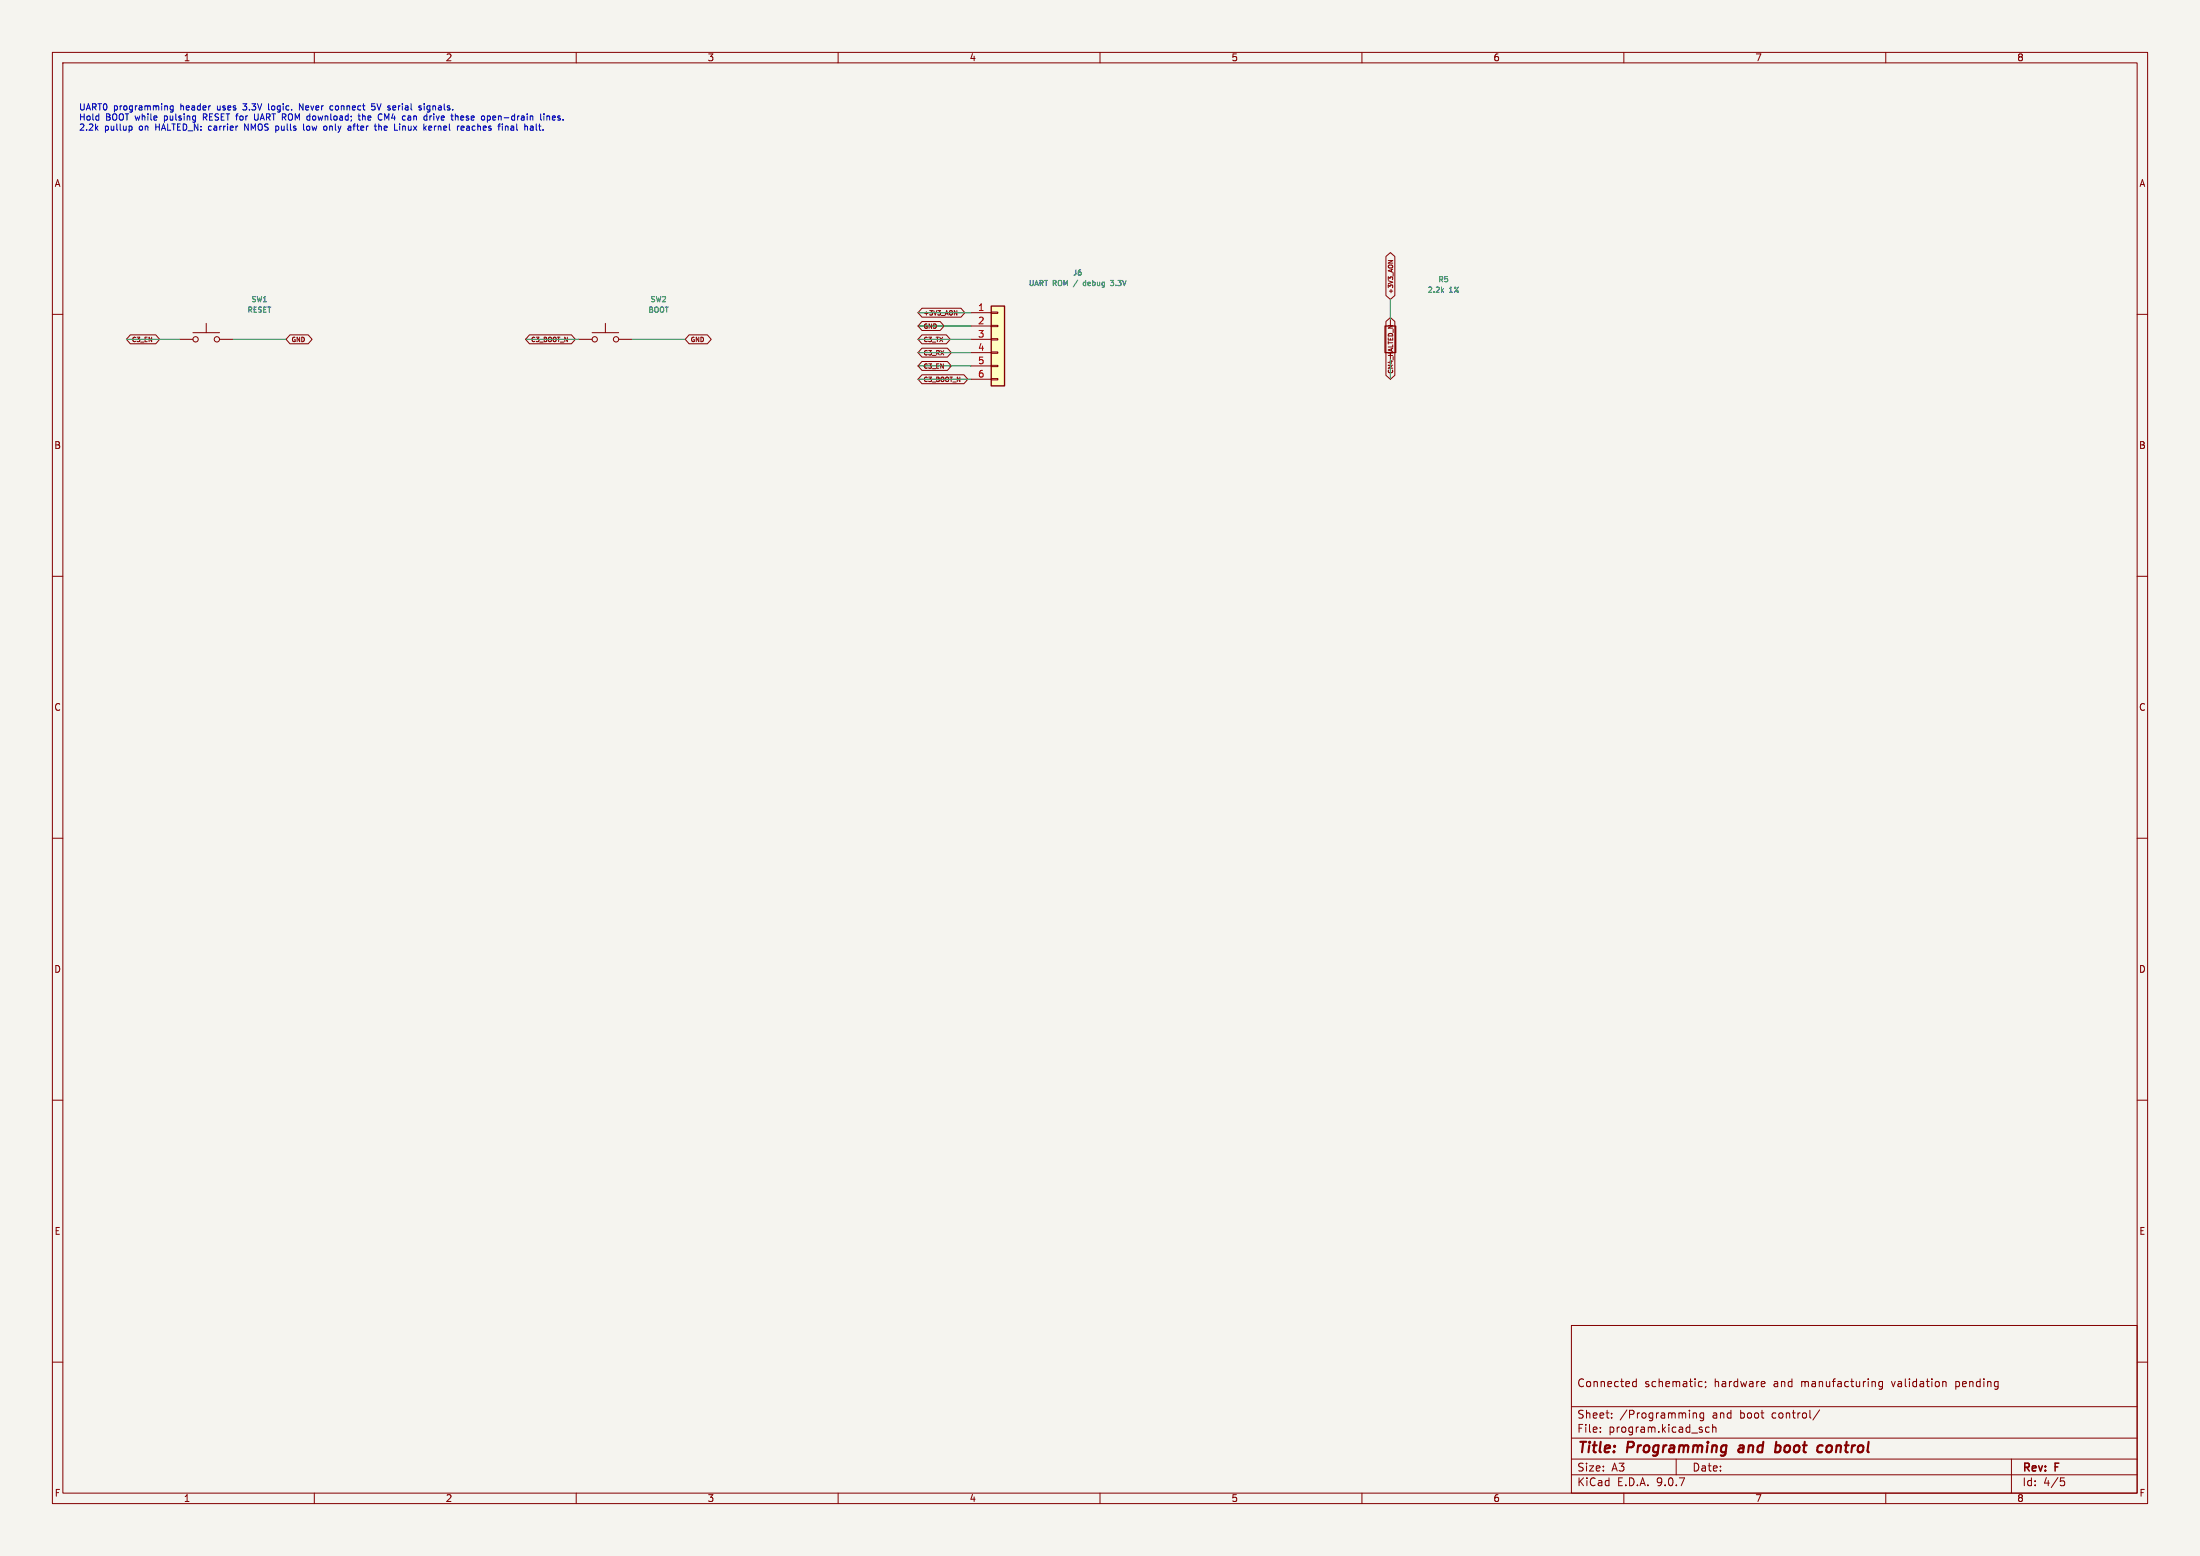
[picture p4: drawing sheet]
<svg xmlns="http://www.w3.org/2000/svg" width="420mm" height="297mm" viewBox="0 0 420 297" stroke-linecap="round" stroke-linejoin="round" font-family="sans-serif">
<path d="M0 0h420v297h-420z" fill="#f5f4ef" stroke="#f5f4ef" stroke-width=".19"/>
<g fill="none" stroke="#840000" stroke-width=".19">
<path d="M10 10h400v277h-400zM12 12h396v273h-396zM60 10v2M110 10v2M160 10v2M210 10v2M260 10v2M310 10v2M360 10v2M10 60h2M408 60h2M10 110h2"/>
<path d="M408 110h2M10 160h2M408 160h2M10 210h2M408 210h2M300 253h108v32h-108zM10 260h2M300 278.5h108M300 274.5h108M300 268.5h108M305.5 273.2v.2M305.5 272.5v.1"/>
<path d="M307.7 270.5v.2M307.7 269.8v.1M311.7 264.4l.2 .3 .5-.1M312.4 263.2v1.5M312.4 263.8l-.5-.1-.2 .3M320 278.5v3M323.2 269.7v1M323.2 269.8l.2-.1 .4 .1 .1 .9M324.4 264.6h.5M324.4 263.8h.5M325.2 269.8l-.4-.1-.3 .3 .2 .6h.5M325.2 269.7v1.2l-.3 .3-.3-.1"/>
<path d="M325.6 263.8v.1M325.7 264.6l-.2 .3M326.3 272.5l-.4-.1-.3 .3 .1 .6h.6M326.9 272.5l.3-.1 .3 .1 .1 .9M326.9 271.9v1.5M336.4 263.7l.5 .1v.2l-.7 .2M336.9 264.6l-.5 .1M347.4 269.1l-1.3 1.9M357.9 263.8l.1 .9M359.4 263.8l-.5-.1-.2 .3 .1 .6h.6M359.4 263.7v1.2l-.3 .3-.4-.1M370.9 263.8h.5l.1 .9"/>
<path d="M384 278.5v6.5M408 260h2M60 285v2M110 285v2M160 285v2M210 285v2M260 285v2M300 281.5h108M310 285v2M360 285v2M393.4 282.1h.7M393.5 282.7h.4l.3 .2-.2 .6-.5 .1"/>
</g>
<path d="M332 276.5l-.2 .4 .3 .3M339 276h.8M339.1 275.2l-.2 2M339.7 277a.66 .66 0 0 1-.8 .1M347.8 275.9l.2 .1M347.8 277.1l-.2 .1M348.7 276.3v.7" fill="none" stroke="#840000" stroke-width=".4"/>
<path d="M189.2 58.4h2.6v15.3h-2.6z" fill="#ffffc2"/>
<path d="M189.2 58.4h2.6v15.3h-2.6zM264.4 62.2h2v5.1h-2z" fill="none" stroke="#840000" stroke-width=".25"/>
<g fill="none" stroke="#840000" stroke-width=".19">
<path d="M176 58.8h7.5l.7 .9-.7 .8h-7.5l-.7-.8zM182.2 59.3l.5 .8v-.8M185.4 59.7h3.8M189.2 59.6h1.3v.2h-1.3zM264.6 49l.8-.8 .9 .8v7.4l-.9 .8-.8-.8zM265 49.7h.9l-.9 .5M24.9 63.9h4.8l.8 .9-.8 .8h-4.8l-.8-.8zM34.3 64.8h2.5M36.8 63.5h5.1M39.4 61.7v1.8M41.9 64.8h2.5M55.4 63.9h3.4l.8 .9-.8 .8h-3.4l-.8-.8z"/>
<path d="M101.1 63.9h8l.7 .9-.7 .8h-8l-.8-.8zM110.5 64.8h2.5M113 63.5h5.1M115.6 61.7v1.8M118.1 64.8h2.5M131.6 63.9h3.4l.8 .9-.8 .8h-3.4l-.8-.8zM176 71.5h8l.8 .9-.8 .8h-8l-.7-.8zM176 69h4.9l.7 .9-.7 .8h-4.9l-.7-.8zM176 66.5h4.9l.7 .8-.7 .9h-4.9l-.7-.9zM176 63.9h4.7l.7 .9-.7 .8h-4.7l-.7-.8zM176 61.4h3.5l.7 .8-.7 .9h-3.5l-.7-.9zM185.4 62.2h3.8"/>
<path d="M185.4 64.8h3.8M185.4 67.3h3.8M185.4 69.9h3.8M185.4 72.4h3.8M189.2 62.1h1.3v.3h-1.3zM189.2 64.6h1.3v.3h-1.3zM189.2 67.2h1.3v.2h-1.3zM189.2 69.7h1.3v.3h-1.3zM189.2 72.3h1.3v.2h-1.3zM264.6 61.4l.8-.8 .9 .8v10.2l-.9 .8-.8-.8zM265.4 61v1.2"/>
<circle cx="37.3" cy="64.8" r=".51"/>
<circle cx="41.4" cy="64.8" r=".51"/>
<circle cx="113.5" cy="64.8" r=".51"/>
<circle cx="117.6" cy="64.8" r=".51"/>
</g>
<path d="M206.8 54v.4M212 53.5h.6l-.3 .4h.1M212 54.4l.4 .1M275.3 55.4l.3 .4M275.6 55.1l-.4 .4" fill="none" stroke="#006464" stroke-width=".19"/>
<path d="M175.3 59.7h10.1M265.4 57.2v3.8M24.1 64.8h10.2M44.4 64.8h10.2M100.3 64.8h10.2M120.6 64.8h10.2M175.3 64.8h10.1M175.3 62.2h10.1M175.3 67.3h10.1M175.3 72.4h10.1M175.3 69.9h10.1M265.4 68.6v3.8" fill="none" stroke="#009600" stroke-width=".19"/>
<g fill="none" stroke="#0000c2" stroke-width=".19">
<path d="M46.4 19.8h.7M51.3 19.8v1l.1 .2M71.6 19.8h-.6l-.1 .6 .2-.1h.4l.1 .2v.4l-.2 .1-.5-.1M81 19.8v.1M24.8 24.1h.3l.1 .2v.4l-.4 .2M33 20.2v1l-.2 .2-.3-.1M33 20.3l-.3-.1-.2 .2 .1 .5h.4M38.8 21.7v1.2M38.8 22.4h.5M46.4 20.9l.1 .1M46.7 24.9v-1.2l.7 1.2M48.6 21.7v1.1l.6 .1"/>
<path d="M57.2 21v-1.2l.6 1.2M58 23.7v1l.1 .2M58.6 24.1l-.1 .2 .1 .5M62.3 24.1l.1 .5-.4 .3M63.1 20.9h.5M63.1 20.3h.5M66.9 24.1l.1 .8M67 24.8l-.4 .1M67 24.3l-.4 .1M68.4 22.1h.4M68.5 21.7v1.1l.3 .1M69.2 21.7v1.2"/>
<path d="M69.6 22.1l-.4 .1M72.3 24.2l.5-.1v.8M72.3 23.7v1.2M73.8 22.6l-.4-.9v1.2M75.2 20.2l-.2 .2v.4l.2 .2M75.6 20.5l-.6 .1M76.3 24.1v.8M76.9 24.1v.8M76.9 24.1v.1M78 22.1l.4 .1M78.4 22.9h-.4M78.4 22.4l-.4 .1"/>
<path d="M80 20.5l.5 .3-.1 .1-.3 .1M80 20.3h.4M81 20.2v.8M81.5 21.7v1.2M81.8 24.2l.2-.1 .4 .1v.1l-.6 .2M81.8 24.7l.2 .2 .4-.1M82.1 22.1v.8M82.1 22.2v.2M87.4 22.3v.6M88.1 24.1h.3l.2 .2-.6 .2M88.1 24.8h.4M88.1 22.1l-.1 .2v.5l.1 .1"/>
<path d="M88.5 22.4l-.5 .1M89.4 24.1h-.3M89.5 24.4h-.3l-.2 .2 .1 .2 .4 .1M93.2 22.1l.3 .1 .1 .2v.4l-.4 .1M94.1 22.2v.7M94.6 22.4l-.5 .1M96.5 24.1v.8M97 24.2v.7M101.8 24.8l-.4 .1M101.8 24.3l-.4 .1M101.8 24.2v.7M102.4 23.7v1l.1 .2"/>
<path d="M103.2 21.7v1.1l.2 .1M103.8 21.7v.1M103.8 22.1v.8M104.4 22.2h.5v.7M104.4 22.1v.8M105.6 22.1l-.2 .2v.5l.2 .1M106 22.4l-.6 .1"/>
</g>
<g font-size="2.8" fill="#840000">
<text x="301" y="277.9">Title:</text>
<text x="310.6" y="277.9">Programming</text>
<text x="332.8" y="277.9">and</text>
<text x="340.5" y="277.9">boot</text>
<text x="349.4" y="277.9">control</text>
</g>
<g font-size="2.1" fill="#840000">
<text x="301" y="265">Connected</text>
<text x="313.9" y="265">schematic;</text>
<text x="327.3" y="265">hardware</text>
<text x="338.7" y="265">and</text>
<text x="344.1" y="265">manufacturing</text>
<text x="361.6" y="265">validation</text>
<text x="373.9" y="265">pending</text>
<text x="301" y="273.7">File:</text>
<text x="301" y="271">Sheet:</text>
<text x="307.1" y="273.7">program.kicad_sch</text>
<text x="309.2" y="271">/Programming</text>
<text x="326.9" y="271">and</text>
<text x="332.3" y="271">boot</text>
<text x="338.5" y="271">control/</text>
<text x="301" y="281.1">Size:</text>
<text x="307.6" y="281.1">A3</text>
<text x="323" y="281.1">Date:</text>
<text x="386" y="281.3">Rev:</text>
<text x="392.4" y="281.3">F</text>
<text x="301" y="283.9">KiCad</text>
<text x="308.7" y="283.9">E.D.A.</text>
<text x="316.3" y="283.9">9.0.7</text>
<text x="386" y="283.9">Id:</text>
<text x="390.1" y="283.9">4/5</text>
</g>
<g font-size="1.8" fill="#840000">
<text x="35" y="11.9">1</text>
<text x="85" y="11.9">2</text>
<text x="135" y="11.9">3</text>
<text x="185" y="11.9">4</text>
<text x="235" y="11.9">5</text>
<text x="285" y="11.9">6</text>
<text x="335" y="11.9">7</text>
<text x="385" y="11.9">8</text>
<text x="10.3" y="35.9">A</text>
<text x="408.3" y="35.9">A</text>
<text x="10.3" y="85.9">B</text>
<text x="408.2" y="85.9">B</text>
<text x="10.3" y="135.9">C</text>
<text x="408.2" y="135.9">C</text>
<text x="10.3" y="185.9">D</text>
<text x="408.2" y="185.9">D</text>
<text x="10.3" y="235.9">E</text>
<text x="408.3" y="235.9">E</text>
<text x="10.3" y="285.9">F</text>
<text x="35" y="286.9">1</text>
<text x="85" y="286.9">2</text>
<text x="135" y="286.9">3</text>
<text x="185" y="286.9">4</text>
<text x="235" y="286.9">5</text>
<text x="285" y="286.9">6</text>
<text x="335" y="286.9">7</text>
<text x="385" y="286.9">8</text>
<text x="408.3" y="285.9">F</text>
</g>
<g font-size="1.8" fill="#a90000">
<text x="186.6" y="59.4">1</text>
<text x="186.6" y="62">2</text>
<text x="186.6" y="64.5">3</text>
<text x="186.6" y="67.1">4</text>
<text x="186.6" y="69.6">5</text>
<text x="186.6" y="72.1">6</text>
</g>
<g font-size="1.7" fill="#0000c2">
<text x="15" y="21.4">UART0</text>
<text x="15" y="23.3">Hold</text>
<text x="20.2" y="23.3">BOOT while</text>
<text x="21.7" y="21.4">programming</text>
<text x="31.7" y="23.3">pulsing</text>
<text x="34.6" y="21.4">header</text>
<text x="39.3" y="23.3">RESET for</text>
<text x="41.8" y="21.4">uses</text>
<text x="47" y="21.4">3.3V</text>
<text x="49.5" y="23.3">UART ROM download;</text>
<text x="52" y="21.4">logic.</text>
<text x="58.1" y="21.4">Never</text>
<text x="64.2" y="21.4">connect</text>
<text x="70.1" y="23.3">the</text>
<text x="72.3" y="21.4">5V</text>
<text x="74" y="23.3">CM4</text>
<text x="75.6" y="21.4">serial</text>
<text x="78.9" y="23.3">can</text>
<text x="81.8" y="21.4">signals.</text>
<text x="83.2" y="23.3">drive</text>
<text x="88.7" y="23.3">these</text>
<text x="94.6" y="23.3">open-drain</text>
<text x="106.1" y="23.3">lines.</text>
<text x="15" y="25.3">2.2k</text>
<text x="20" y="25.3">pullup</text>
<text x="26.7" y="25.3">on</text>
<text x="30" y="25.3">HALTED_N: carrier</text>
<text x="47.4" y="25.3">NMOS pulls</text>
<text x="59.1" y="25.3">low</text>
<text x="63.2" y="25.3">only</text>
<text x="68" y="25.3">after</text>
<text x="73.4" y="25.3">the</text>
<text x="77.3" y="25.3">Linux</text>
<text x="83.1" y="25.3">kernel</text>
<text x="89.8" y="25.3">reaches</text>
<text x="97.9" y="25.3">final</text>
<text x="103.1" y="25.3">halt.</text>
</g>
<g font-size="1.4" fill="#006464">
<text x="204.8" y="52.8">J6</text>
<text x="47.1" y="59.9">RESET</text>
<text x="47.9" y="57.9">SW1</text>
<text x="123.7" y="59.9">BOOT</text>
<text x="124.1" y="57.9">SW2</text>
<text x="196.3" y="54.8">UART ROM /</text>
<text x="207.2" y="54.8">debug</text>
<text x="212.7" y="54.8">3.3V</text>
<text x="272.4" y="56.1">2.2k</text>
<text x="274.5" y="54.1">R5</text>
<text x="276.6" y="56.1">1%</text>
</g>
<g font-size="1.2" fill="#840000">
<text x="266.1" y="56.2" transform="rotate(-90 266.1 56.2)">+3V3_AON</text>
<text x="25.1" y="65.5">C3_EN</text>
<text x="55.6" y="65.5">GND</text>
<text x="101.3" y="65.5">C3_BOOT_N</text>
<text x="131.8" y="65.5">GND</text>
<text x="176.2" y="65.5">C3_TX</text>
<text x="176.2" y="62.9">GND</text>
<text x="176.2" y="60.4">+3V3_AON</text>
<text x="176.2" y="70.6">C3_EN</text>
<text x="176.2" y="68">C3_RX</text>
<text x="266.1" y="71.4" transform="rotate(-90 266.1 71.4)">CM4_HALTED_N</text>
<text x="176.2" y="73.1">C3_BOOT_N</text>
</g>
</svg>
